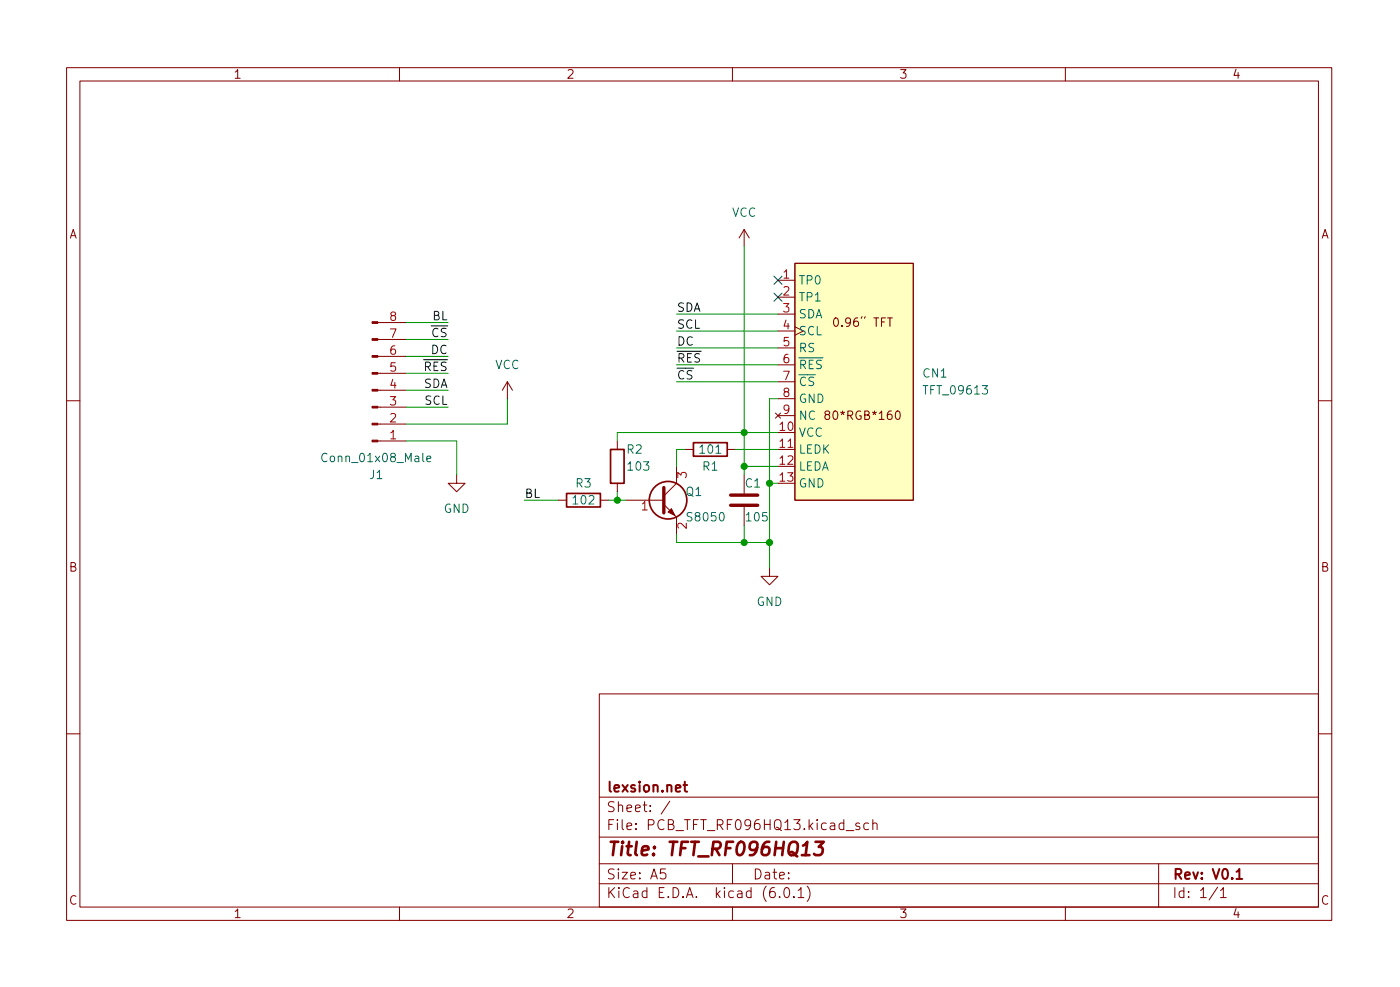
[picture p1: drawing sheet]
<svg xmlns="http://www.w3.org/2000/svg" width="210mm" height="148mm" viewBox="0 0 210 148" stroke-linecap="round" stroke-linejoin="round" font-family="sans-serif">
<g fill="none" stroke="#840000" stroke-width=".15">
<path d="M10 10.2h190v128h-190zM12 12.2h186v124h-186zM60 10.2v2M110 10.2v2M160 10.2v2M111.8 34.5v2.5M111.8 34.5l-.8 1.2M111.8 34.5l.7 1.2M119.4 39.5h17.8v35.6h-17.8zM56.7 48.4h4.3M56.7 51h4.3M56.7 53.5h4.3"/>
<path d="M56.7 56h4.3M56.7 58.6h4.3M76.2 57.3l-.8 1.3M76.2 57.3v2.6M76.2 57.3l.8 1.3M116.8 42.1h2.6M116.8 44.6h2.6M116.8 47.2h2.6M116.8 49.7h2.6M116.8 52.2h2.6M116.8 54.8h2.6M116.8 57.3h2.6"/>
<path d="M116.8 59.9h2.6M10 60.2h2M56.7 61.1h4.3M56.7 63.7h4.3M56.7 66.2h4.3M68.6 71.3v1.3h1.2l-1.2 1.2-1.3-1.2h1.3M83.8 75.1h1.3M90.2 75.1h1.2M92.7 66.2v1.3M92.7 72.6v1.2M94 75.1h5.7M99.7 75.7l1.9 1.9v2.6"/>
<path d="M101.6 70v2.6l-1.9 1.9M102.9 67.5h1.2M109.2 67.5h1.3M111.8 71.3v2.8M111.8 76.1v2.8M116.5 62l.7 .8M116.8 67.5h2.6M116.8 62.4h2.6M117.2 62l-.7 .8M198 60.2h2M115.6 85.3v1.2h1.2l-1.2 1.3-1.3-1.3h1.3M10 110.2h2"/>
<path d="M90 104.2h108v32h-108zM90 119.7h108M198 110.2h2M60 136.2v2M90 132.7h108M90 129.7h108M90 125.7h108M99.9 130.4h-.7v.8l.2-.2 .5 .1 .1 .2-.1 .5-.2 .1h-.3l-.2-.1M100.6 120.3l-1.3 1.9M110 136.2v2M110 129.7v3M117.1 134.6v.1"/>
<path d="M117.9 133.3l.3-.1a.94 .94 0 0 1 0 1.5h-.1a1 1 0 0 1-.2-1.4zM119.2 134.6v.1M119.9 133.7l.4-.5v1.5M119.9 134.7h.8M121.2 133a1.72 1.72 0 0 1 0 2.3M127.1 124.7h1.1M129.1 123.6l-.4-.1-.2 .3 .1 .2 .5 .1v.4h-.6M130.4 123.6l-.4-.1-.3 .3v.5l.2 .2h.5M131.1 123.7a.37 .37 0 0 1 .6 .1v.7M131.1 123v1.5M160 136.2v2M174 129.7v6.5"/>
<path d="M182.9 133.2l-1.3 1.9M183.3 133.7l.4-.5v1.5M183.3 134.7h.9"/>
</g>
<path d="M102.6 117.8h.6M102.8 117.3v1.3l.1 .2h.3M185.7 130.9l.4-.5v1.5M185.7 131.9h.9" fill="none" stroke="#840000" stroke-width=".3"/>
<path d="M122.5 126.4h1.2l-.7 .7h.2l.3 .2v.7l-.1 .2-.3 .2h-.6l-.2-.2" fill="none" stroke="#840000" stroke-width=".4"/>
<path d="M119.4 39.5h17.8v35.6h-17.8z" fill="#ffffc2" stroke="#ffffc2" stroke-width=".15"/>
<g fill="none" stroke="#840000" stroke-width=".16">
<path d="M125.3 47.8l.2-.1a.69 .69 0 0 1 .5 .6 .69 .69 0 0 1-.3 .6l-.1 .1a.69 .69 0 0 1-.3-1.2zM126.5 48.9v.1M127.7 48.3l-.2 .2h-.3l-.2-.2 .1-.5 .4-.1 .2 .1a.84 .84 0 0 1-.3 1.2h-.3M128.8 47.7a.5 .5 0 0 0-.6 .6v.5l.1 .1 .4 .1 .2-.1v-.4l-.1-.2-.3-.1-.3 .3M129.5 47.5l-.1 .3M130 47.5l-.2 .3M131.2 47.7h.8M131.6 47.7v1.3M132.4 48.3h.4M133 47.7h-.6v1.3M133.3 47.7h.7M133.7 47.7v1.3"/>
<path d="M134.7 61.8l.1-.1a.69 .69 0 0 1 .5 .5 .69 .69 0 0 1-.3 .7l-.1 .1a.69 .69 0 0 1-.5-.6 .69 .69 0 0 1 .3-.6z"/>
</g>
<path d="M99.7 73.2v3.8M109.7 75.9h4.1M109.7 74.3h4.1" fill="none" stroke="#840000" stroke-width=".51"/>
<g fill="none" stroke="#840000" stroke-width=".25">
<path d="M85.1 74.1h5.1v2h-5.1zM91.7 67.5h2v5.1h-2zM104.1 66.5h5.1v2h-5.1z"/>
<circle cx="100.3" cy="75.1" r="2.82"/>
</g>
<g fill="#840000" stroke="#840000" stroke-width=".15">
<path d="M100.3 76.9l.5-.5 .5 1z"/>
<path d="M55.9 48.3h.8v.2h-.8z"/>
<path d="M55.9 50.8h.8v.3h-.8z"/>
<path d="M55.9 53.4h.8v.2h-.8z"/>
<path d="M55.9 55.9h.8v.3h-.8z"/>
<path d="M55.9 58.5h.8v.2h-.8z"/>
<path d="M55.9 61h.8v.2h-.8z"/>
<path d="M55.9 63.5h.8v.3h-.8z"/>
<path d="M55.9 66.1h.8v.2h-.8z"/>
</g>
<path d="M64.1 68.9l.6-.1-.1-.3h-.3l-.2 .1 .1 .7h.4" fill="none" stroke="#006464" stroke-width=".15"/>
<g fill="none" stroke="#009600" stroke-width=".15">
<path d="M111.8 37v34.3M61 58.6h6.3M61 56h6.3M61 51h6.3M61 48.4h6.3M61 53.5h6.3M76.2 59.9v3.8h-15.2M101.6 54.8h15.2M101.6 57.3h15.2M101.6 47.2h15.2M101.6 52.2h15.2M101.6 49.7h15.2"/>
<path d="M116.8 59.9h-1.2v25.4M61 61.1h6.3M61 66.2h7.6v5.1M78.7 75.1h5.1M91.4 75.1h2.6M92.7 73.8v1.3M102.9 67.5h-1.3v2.5M110.5 67.5h6.3M111.8 78.9v2.5M111.8 70h5M115.6 72.6h1.2M116.8 64.9h-24.1v1.3"/>
<path d="M101.6 80.2v1.2h14"/>
</g>
<path d="M116.2 41.5l1.2 1.2M116.2 44l1.2 1.2M117.4 41.5l-1.2 1.2M117.4 44l-1.2 1.2" fill="none" stroke="#000084" stroke-width=".15"/>
<g fill="#009600" stroke="#009600" stroke-width=".15">
<circle cx="111.8" cy="70" r=".46"/>
<circle cx="115.6" cy="72.6" r=".46"/>
<circle cx="111.8" cy="64.9" r=".46"/>
<circle cx="92.7" cy="75.1" r=".46"/>
<circle cx="111.8" cy="81.4" r=".46"/>
<circle cx="115.6" cy="81.4" r=".46"/>
</g>
<text font-size="2.8" fill="#840000" x="91" y="128.5">Title: TFT_RF096HQ13</text>
<g font-size="2.1" fill="#840000">
<text x="91" y="118.9">lexsion.net</text>
<text x="91" y="124.6">File: PCB_TFT_RF096HQ13.kicad_sch</text>
<text x="91" y="121.9">Sheet: /</text>
<text x="91" y="134.8">KiCad E.D.A. kicad (6.0.1)</text>
<text x="91" y="132">Size: A5</text>
<text x="113" y="132">Date:</text>
<text x="176" y="132">Rev: V0.1</text>
<text x="176" y="134.8">Id: 1/1</text>
</g>
<g font-size="1.8" fill="#840000">
<text x="35" y="11.8">1</text>
<text x="85" y="11.8">2</text>
<text x="135" y="11.8">3</text>
<text x="185" y="11.8">4</text>
<text x="10.3" y="35.8">A</text>
<text x="198.4" y="35.8">A</text>
<text x="124.4" y="63">80*RGB*160</text>
<text x="10.3" y="85.8">B</text>
<text x="198.4" y="85.8">B</text>
<text x="10.3" y="135.8">C</text>
<text x="35" y="137.8">1</text>
<text x="85" y="137.8">2</text>
<text x="135" y="137.8">3</text>
<text x="185" y="137.8">4</text>
<text x="198.4" y="135.8">C</text>
</g>
<g font-size="1.8" fill="#006464">
<text x="109.9" y="32.5">VCC</text>
<text x="119.9" y="42.7">TP0</text>
<text x="119.9" y="45.2">TP1</text>
<text x="119.9" y="47.8">SDA</text>
<text x="119.9" y="50.3">SCL</text>
<text x="119.9" y="52.9">RS</text>
<text x="74.3" y="55.4">VCC</text>
<text x="119.9" y="55.4">~{RES}</text>
<text x="119.9" y="57.9">~{CS}</text>
<text x="138.6" y="56.7">CN1</text>
<text x="139" y="59.2">TFT_09613</text>
<text x="119.9" y="65.6">VCC</text>
<text x="119.9" y="60.5">GND</text>
<text x="119.9" y="63">NC</text>
<text x="48.8" y="69.4">Conn_01x08_Male</text>
<text x="55.5" y="71.9">J1</text>
<text x="94.2" y="68.1">R2</text>
<text x="94.4" y="70.6">103</text>
<text x="105.2" y="68.1">101</text>
<text x="105.5" y="70.6">R1</text>
<text x="119.9" y="68.1">LEDK</text>
<text x="119.9" y="70.6">LEDA</text>
<text x="66.6" y="77">GND</text>
<text x="86.2" y="75.7">102</text>
<text x="86.5" y="73.2">R3</text>
<text x="103" y="74.5">Q1</text>
<text x="111.9" y="73.2">C1</text>
<text x="119.9" y="73.2">GND</text>
<text x="103.4" y="78.3">S8050</text>
<text x="112.2" y="78.3">105</text>
<text x="113.6" y="91">GND</text>
</g>
<g font-size="1.8" fill="#a90000">
<text x="117.6" y="41.8">1</text>
<text x="117.6" y="44.4">2</text>
<text x="117.6" y="46.9">3</text>
<text x="58.6" y="53.2">6</text>
<text x="58.6" y="50.7">7</text>
<text x="58.6" y="48.2">8</text>
<text x="117.6" y="49.4">4</text>
<text x="117.6" y="52">5</text>
<text x="58.6" y="58.3">4</text>
<text x="58.6" y="55.8">5</text>
<text x="117.6" y="54.5">6</text>
<text x="117.6" y="57.1">7</text>
<text x="117.6" y="59.6">8</text>
<text x="58.6" y="65.9">1</text>
<text x="58.6" y="63.4">2</text>
<text x="58.6" y="60.9">3</text>
<text x="117.1" y="64.7">10</text>
<text x="117.6" y="62.1">9</text>
<text x="103.1" y="71.8" transform="rotate(-90 103.1 71.8)">3</text>
<text x="117.1" y="67.2">11</text>
<text x="117.1" y="69.8">12</text>
<text x="96.3" y="76.6">1</text>
<text x="117.1" y="72.3">13</text>
<text x="103.1" y="79.4" transform="rotate(-90 103.1 79.4)">2</text>
</g>
<g font-size="1.8" fill="#0f0f0f">
<text x="101.6" y="46.8">SDA</text>
<text x="63.5" y="50.6">~{CS}</text>
<text x="64.8" y="53.2">DC</text>
<text x="65" y="48.1">BL</text>
<text x="101.6" y="51.9">DC</text>
<text x="101.6" y="49.3">SCL</text>
<text x="62.3" y="55.7">~{RES}</text>
<text x="63.6" y="58.2">SDA</text>
<text x="101.6" y="54.4">~{RES}</text>
<text x="101.6" y="57">~{CS}</text>
<text x="63.8" y="60.8">SCL</text>
<text x="78.7" y="74.7">BL</text>
</g>
</svg>
